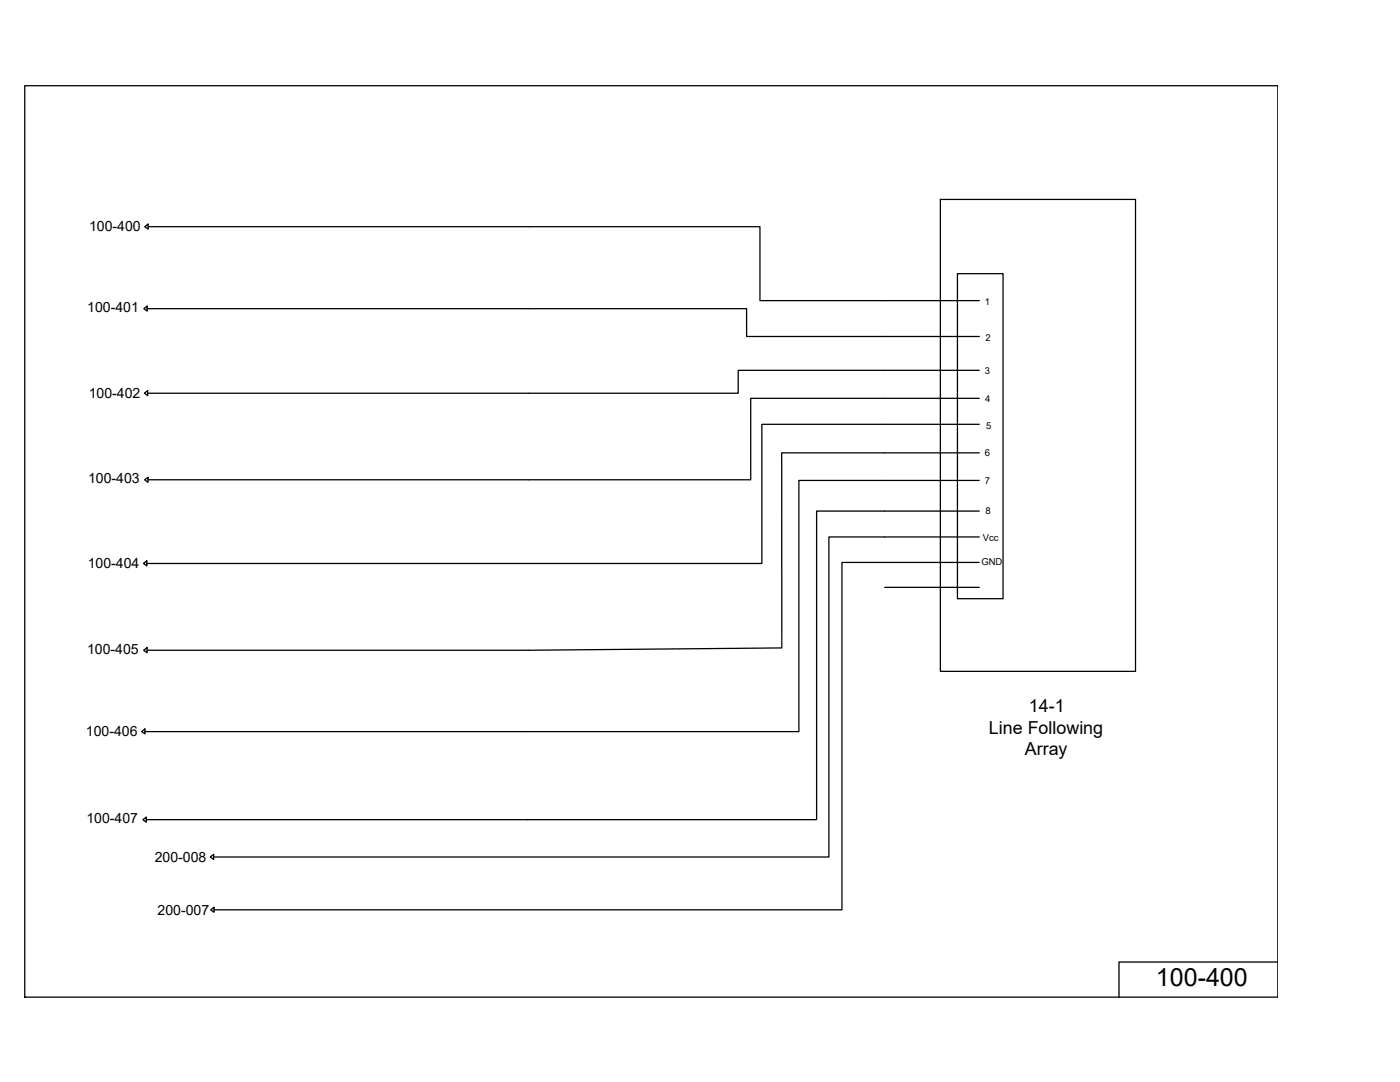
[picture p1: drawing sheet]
<svg xmlns="http://www.w3.org/2000/svg" width="279mm" height="216mm" viewBox="0 0 279 216" stroke-linecap="round" stroke-linejoin="round" font-family="sans-serif">
<!-- layer: 0 -->
<g fill="none" stroke="#000" stroke-width=".25">
<path d="M4.9 17.1h250.1v181.9h-250.1zM187.7 39.8h38.9v94.2h-38.9zM28.9 45.2l.7-.5v1zM29.6 45.2h122.1v14.8h43.7M191.1 54.6h9.1v64.9h-9.1zM28.7 61.6l.7-.5v1zM28.8 78.4l.7-.4v1zM29.4 61.6h119.6v5.5h46.4M195.4 73.9h-48.1v4.6h-117.8M195.4 79.5h-45.6v16.2h-120.3M28.9 95.7l.6-.4v.9zM195.4 84.7h-43.4v27.7h-122.7"/>
<path d="M195.4 90.4h-39.4v38.9l-50.6 .5h-76.1M195.4 95.9h-36v50.1h-130.4M28.6 112.4l.7-.5v1zM176.6 117.2h18.8M195.4 102h-32.4v61.6h-133.8M195.4 107.1h-30v63.9h-122.8M195.4 112.2h-27.4v69.3h-125.3M28.7 129.8l.6-.6v1zM28.3 146l.6-.5v1zM28.5 163.6l.7-.5v1zM42 171l.6-.5v1zM42 181.5l.7-.5v1z"/>
<path d="M255 192h-31.7v7"/>
</g>
<text font-size="5" x="230.7" y="196.8">100-400</text>
<g font-size="3.6">
<text x="205.3" y="142.2">14-1</text>
<text x="197.4" y="146.4">Line Following</text>
<text x="204.5" y="150.7">Array</text>
</g>
<g font-size="2.8">
<text x="17.8" y="46.1">100-400</text>
<text x="17.4" y="62.3">100-401</text>
<text x="17.7" y="79.3">100-402</text>
<text x="17.6" y="96.5">100-403</text>
<text x="17.5" y="113.3">100-404</text>
<text x="17.4" y="130.5">100-405</text>
<text x="17.2" y="146.8">100-406</text>
<text x="17.2" y="164.3">100-407</text>
<text x="30.9" y="172">200-008</text>
<text x="31.4" y="182.5">200-007</text>
</g>
<g font-size="1.9">
<text x="196.5" y="60.8">1</text>
<text x="196.6" y="68">2</text>
<text x="196.5" y="74.7">3</text>
<text x="196.6" y="80.2">4</text>
<text x="196.8" y="85.5">5</text>
<text x="196.6" y="91">6</text>
<text x="196.5" y="96.6">7</text>
<text x="196.1" y="107.9">Vcc</text>
<text x="196.6" y="102.7">8</text>
<text x="195.9" y="112.7">GND</text>
</g>
</svg>
